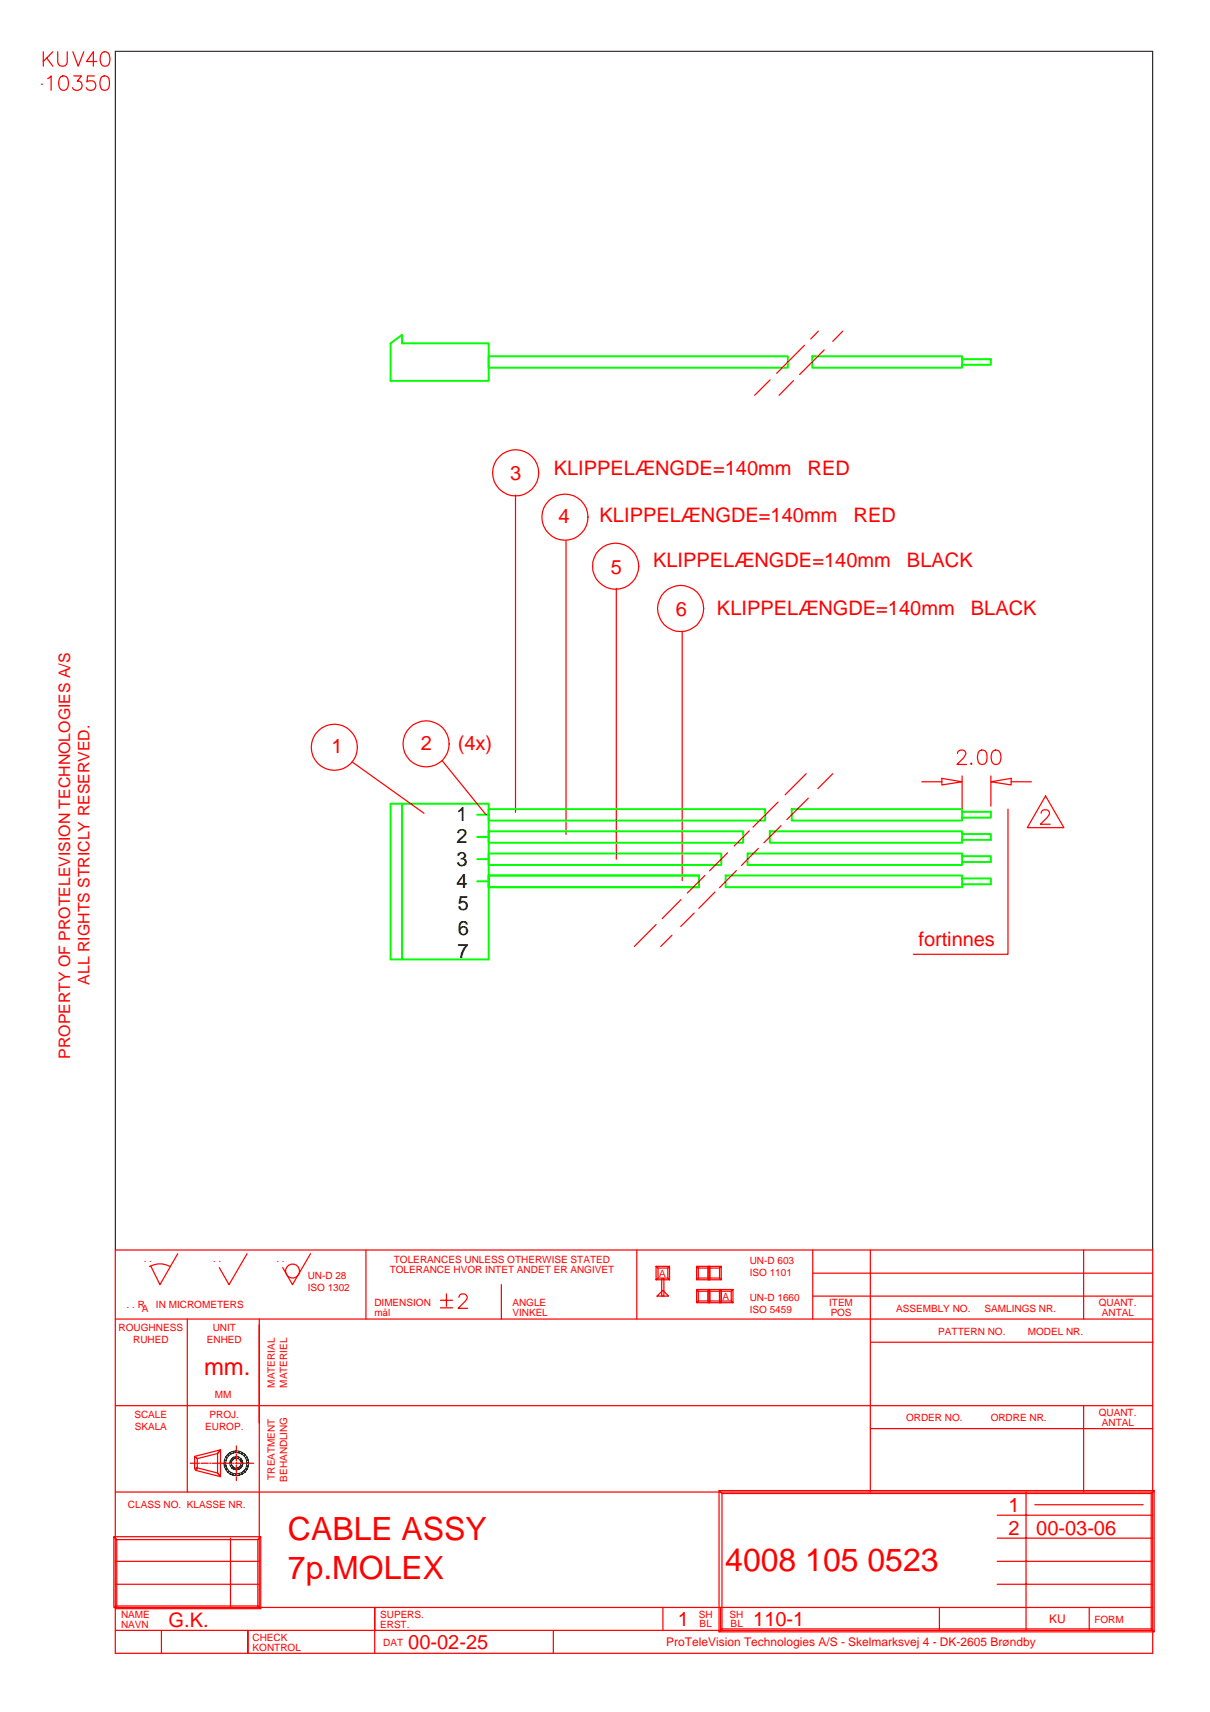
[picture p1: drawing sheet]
<svg xmlns="http://www.w3.org/2000/svg" width="210mm" height="297mm" viewBox="0 0 210 297" stroke-linecap="round" stroke-linejoin="round" font-family="sans-serif">
<g fill="none" stroke="#0f0" stroke-width=".34">
<path d="M67.8 59.6l1.9-1.5v1.5h15.1v6.5h-17zM84.8 61.8h51.9v2h-51.9zM140.9 61.8h26v2h-26zM166.9 62.3h5v1h-5M67.8 139.5h17v27h-17zM69.7 139.5v27M82.8 152.9h2M82.8 149.1h2M82.8 145.2h2M82.8 141.4h2M84.8 140.4h47.9v2h-47.9zM84.8 144.2h44.1v2h-44.1z"/>
<path d="M84.8 148.1h40.3v2h-40.3zM84.8 151.9h36.5v2h-36.5zM125.9 151.9h41v2h-41zM129.7 148.1h37.2v2h-37.2zM133.5 144.2h33.4v2h-33.4zM137.4 140.4h29.5v2h-29.5zM166.9 140.9h5v1h-5M166.9 144.7h5v1h-5M166.9 148.6h5v1h-5M166.9 152.4h5v1h-5"/>
</g>
<g fill="none" stroke="#f00" stroke-width=".21">
<path d="M7.2 14.6h.1M7.5 9v2.5M8.1 10.1l1.1 1.4M8.3 13.6l.6-.4v2.5M9.2 9l-1.7 1.7M10 9v1.8a.84 .84 0 0 0 .8 .7 .84 .84 0 0 0 .9-.7v-1.8M10.6 13.3a.8 .8 0 0 1 1.1 .3 1.94 1.94 0 0 1-.2 1.9 .8 .8 0 0 1-1.2-.3 1.94 1.94 0 0 1 .3-1.9zM12.6 9l1 2.5 .9-2.5M12.8 13.2h1.3l-.7 .9a.81 .81 0 0 1 .9 .9 .81 .81 0 0 1-1.1 .7l-.4-.2-.2-.3M16.4 13.2h-1.2l-.1 1a.88 .88 0 0 1 1.3 0 .88 .88 0 0 1-.2 1.3 .88 .88 0 0 1-1.2-.3M16.8 10.7h-1.8l1.2-1.7v2.5M17.7 13.3a.85 .85 0 0 1 1.2 .3 2.28 2.28 0 0 1-.3 1.9 .8 .8 0 0 1-1.1-.3 2.08 2.08 0 0 1 .2-1.9z"/>
<path d="M17.8 9.1a.78 .78 0 0 1 1.1 .4 1.97 1.97 0 0 1-.2 1.9 .86 .86 0 0 1-1.2-.4 1.97 1.97 0 0 1 .3-1.9zM139.6 59.9l-4.9 4.9M142 57.5l-1.3 1.3M146.2 57.5l-1.7 1.7M133.6 65.9l-2.7 2.7M137.6 66l-2.5 2.6M143 60.7l-4.3 4.3M89.4 85.9v55M98.2 93.8v51M106.9 102.1v47M118.3 109.6v43.2M61.1 132.2l12.5 8.9"/>
<path d="M76.7 132l7.6 9.4M135 139.2l-4.4 4.3M139.8 134.2l-3.6 3.7M140.2 138.5l-3.7 3.7M144.5 134.2l-2.6 2.6M159.9 135.6h3.5M163.4 135.1l3.5 .5-3.5 .6zM166.1 130.7a.58 .58 0 0 1 .5-.6h.5a.58 .58 0 0 1 .3 1l-.2 .4-1.2 1.1h1.7M166.9 134.6v5.8M168.5 132.4l-.1 .1 .1 .1 .1-.1M169.9 130.3a.85 .85 0 0 1 1.2 .3 2.28 2.28 0 0 1-.2 1.9 .8 .8 0 0 1-1.2-.3 2.08 2.08 0 0 1 .2-1.9zM171.9 135.6l3.5-.5v1.1z"/>
<path d="M171.9 134.6v5.3M172.3 130.3a.8 .8 0 0 1 1.2 .3 1.94 1.94 0 0 1-.3 1.9 .8 .8 0 0 1-1.1-.3 1.94 1.94 0 0 1 .2-1.9zM175.4 135.6h3.5M181.4 138.1l3.2 5.5h-6.4zM118.1 156.1l-3.2 3.3M120.4 158.4l-2.3 2.3M122.3 151.9l-3.1 3M124 154.8l-2.8 2.8M126.2 148l-3.1 3.1M127.7 151.1l-2.9 2.9M130 144.2l-2.6 2.6M131.6 147.2l-3 3"/>
<path d="M135.5 143.3l-3 2.9M174.9 140.4v25.2h-16.5M180.6 141.1a.59 .59 0 0 1 .5-.6h.5a.58 .58 0 0 1 .3 .9l-1.4 1.6h1.7M113.8 160.4l-3.8 3.8M116.6 162.3l-2 1.9M20 216.9h180v70h-180zM25.9 219.8a3.7 3.7 0 0 1 3.7 0M30.8 217.5l-3.1 5.4-1.6-3.3M42.9 217.5l-3.2 5.4-1.7-3M53.9 217.5l-3.2 5.4-1.7-3M63.5 216.9v12M110.5 216.9v12"/>
<path d="M113.8 219.7l.4 .3v1.7l-.4 .3zM113.8 219.7h2.3l-.3 .3h-1.6zM116.1 219.7v2.3l-.3-.3v-1.7zM120.8 219.7h2.3l-.3 .3h-1.7zM120.8 219.7l.3 .3v1.7l-.3 .3zM122.8 219.7h2.3l-.3 .3h-1.7zM122.8 219.7l.3 .3v1.7l-.3 .3zM141 216.9v12M151 216.9v42M188 216.9v12M20 228.9h180M32.5 228.9v30"/>
<path d="M45 228.9v50M51.5 221.5a1.21 1.21 0 0 0-.3-2.1 1.21 1.21 0 0 0-1.7 1.2 1.21 1.21 0 0 0 1.8 1M76.4 225.6h2.1M76.4 226.9h2.1M77.4 224.5v2.2M79.6 225.1l.2-.5a.8 .8 0 0 1 1.1 .2l.1 .2-.1 .5-1.4 1.5h1.6M87 222.9v6M113.8 222l.4-.3h1.6l.3 .3zM114.8 221.9h.4v3h-.4zM115 223.9l1 1h-2zM120.8 223.7h2.3l-.3 .3h-1.7zM120.8 223.7l.3 .3v1.7l-.3 .3z"/>
<path d="M120.8 226l.3-.3h1.7l.3 .3zM120.8 222l.3-.3h1.7l.3 .3zM122.8 223.7h2.3l-.3 .3h-1.7zM122.8 223.7l.3 .3v1.7l-.3 .3zM122.8 220l.3-.3v2.3l-.3-.3zM123.1 221.7h1.7l.3 .3h-2.3zM123.1 225.7h1.7l.3 .3h-2.3zM123.1 223.7v2.3l-.3-.3v-1.7zM124.8 220l.3-.3v2.3l-.3-.3zM124.8 223.7l.3 .3v1.7l-.3 .3zM124.8 223.7h2.3l-.2 .3h-1.8zM125.1 223.7v2.3l-.3-.3v-1.7z"/>
<path d="M125.1 225.7h1.8l.2 .3h-2.3zM127.1 223.7v2.3l-.2-.3v-1.7zM141 224.9h59M141 220.9h59M151.1 232.9h48.9M20 258.9h180M20 243.9h180M33 253.9h1.1M33.8 252.7l4.4-1.1-.5 .6-3.5 .9zM33.8 252.7l.4 .4v1.8h-.4zM34.1 254.6l3.6 1 .5 .6-4.3-1.1zM34.4 253.9h.2"/>
<path d="M34.9 253.9h1.2M36.4 253.9h.2M36.9 253.9h1.2M38.2 251.6v4.6l-.5-.6v-3.4zM38.4 253.9h.2M38.9 253.9h1.2M40.4 253.9h.2M40.9 253.9h1.2M41 250.9v.6M41 251.8v.2M41 252.3v1.2M41 253.8v.2"/>
<path d="M41 254.3v1.2M41 255.7v.3M41 256.3v.6M42.4 253.9h.2M42.9 253.9h1.1M124.7 258.6h75.5l-.5 .5h-74.5zM124.7 258.6l.5 .5v23.5l-.5 .5zM151 247.9h49M178 258.9v24M188 243.9v15M199.7 259.1l.5-.5v24.5l-.5-.5zM19.7 266.6h25.5l-.5 .5h-24.4z"/>
<path d="M19.7 266.6l.6 .5v11.8h-.6zM20 278.6h24.7l.5 .5h-25.2zM20 278.9h180M20 270.9h25M20 274.9h25M40 266.9v12M45.2 266.6v12.5l-.5-.5v-11.5zM115 278.9v4M125 278.9v4M163 278.9v4M173 270.9h27M173 274.9h27"/>
<path d="M173 262.9h27M173 266.9h27M179.5 261.1h18.8M189 278.9v4M20 282.9h180M28 282.9v4M43 282.9v4v-4M65 282.9v-4v8M96 282.9v4M124.7 283.1l.5-.5h74.5l.5 .5z"/>
<circle cx="89.5" cy="82" r="4"/>
<circle cx="98" cy="89.7" r="4"/>
<circle cx="106.8" cy="98.2" r="4"/>
<circle cx="118.1" cy="105.6" r="4"/>
<circle cx="58" cy="129.7" r="4"/>
<circle cx="73.9" cy="129.1" r="4"/>
</g>
<g fill="none" stroke="#000" stroke-width=".17">
<path d="M20 216.9v-208h180v208M38.8 253.9h.3l.1 .4-.3 .1zM38.9 253.3l.3 .1-.1 .5h-.3zM38.9 254.4l.3-.1 .2 .5-.3 .1zM39.1 252.8l.3 .1-.2 .5-.3-.1zM39.1 254.9l.3-.1 .3 .4-.2 .2zM39.5 252.4l.4-.4 .2 .3-.4 .3zM39.5 252.4l.2 .2-.3 .3-.3-.1zM39.7 255.2l.4 .3-.2 .2-.4-.3zM39.9 253.9h.3v.3l-.3 .1zM39.9 252l.5-.2 .1 .3-.4 .2zM39.9 253.5h.3v.4h-.3z"/>
<path d="M39.9 254.3l.3-.1 .2 .3-.2 .2zM40.1 255.5l.4 .2-.1 .3-.5-.3zM40.2 253.1l.3-.3 .2 .3-.3 .2zM40.2 253.1l.2 .2-.2 .2h-.3zM40.4 254.5l.3 .2-.2 .2-.3-.2zM40.4 251.8l.6-.1v.3l-.5 .1zM40.5 255.7h.5v.3h-.6zM40.5 252.8l.5-.1v.3l-.3 .1zM40.7 254.7h.3v.3l-.5-.1zM41 251.7l.6 .1-.1 .3-.5-.1zM41 255.7h.5l.1 .3h-.6zM41 252.7l.4 .1-.1 .3-.3-.1z"/>
<path d="M41 254.7h.3l.1 .2-.4 .1zM41.3 254.7l.3-.2 .2 .2-.4 .2zM41.4 252.8l.4 .3-.2 .2-.3-.2zM41.5 255.7l.4-.2 .2 .2-.5 .3zM41.6 251.8l.5 .2-.2 .3-.4-.2zM41.8 253.5h.3v.4h-.3zM41.8 254.2l.3 .1-.3 .4-.2-.2zM41.8 253.1l.3 .4h-.3l-.2-.2zM41.8 253.9h.3v.4l-.3-.1zM41.9 255.5l.4-.3 .2 .2-.4 .3zM42.1 252l.4 .4-.2 .2-.4-.3zM42.5 252.4l.4 .4-.3 .1-.3-.3z"/>
<path d="M42.6 252.9l.3-.1 .2 .5-.3 .1zM42.6 254.8l.3 .1-.4 .5-.2-.2zM42.8 253.4l.3-.1 .1 .6h-.4zM42.8 254.3l.3 .1-.2 .5-.3-.1zM42.8 253.9h.4l-.1 .5-.3-.1z"/>
</g>
<g font-size="5.5" fill="#f00">
<text x="50" y="267.2">CABLE ASSY</text>
<text x="50" y="273.9">7p.MOLEX</text>
<text x="125.8" y="272.5">4008 105 0523</text>
</g>
<text font-size="4.1" fill="#f00" x="35.4" y="238.5">mm.</text>
<g font-size="3.5" fill="#f00">
<text x="88.5" y="83.3">3</text>
<text x="96.1" y="82.4">KLIPPELÆNGDE=140mm</text>
<text x="140.1" y="82.4">RED</text>
<text x="96.9" y="90.7">4</text>
<text x="104" y="90.6">KLIPPELÆNGDE=140mm</text>
<text x="148.1" y="90.6">RED</text>
<text x="106" y="99.6">5</text>
<text x="113.3" y="98.5">KLIPPELÆNGDE=140mm</text>
<text x="157.3" y="98.5">BLACK</text>
<text x="117.2" y="106.8">6</text>
<text x="124.4" y="106.7">KLIPPELÆNGDE=140mm</text>
<text x="168.4" y="106.7">BLACK</text>
<text x="57.5" y="130.7">1</text>
<text x="73" y="130.2">2</text>
<text x="79.4" y="130.2">(4x)</text>
<text x="159.3" y="164.1">fortinnes</text>
<text x="174.9" y="262.3">1</text>
<text x="174.9" y="266.4">2</text>
<text x="179.8" y="266.4">00-03-06</text>
<text x="29.3" y="282.3">G.K.</text>
<text x="70.8" y="286.1">00-02-25</text>
<text x="117.6" y="282.1">1</text>
<text x="130.7" y="282.1">110-1</text>
</g>
<g font-size="3.5">
<text x="79.2" y="142.5">1</text>
<text x="79.2" y="146.3">2</text>
<text x="79.2" y="150.3">3</text>
<text x="79.2" y="154.1">4</text>
<text x="79.4" y="158">5</text>
<text x="79.4" y="166.1">7</text>
<text x="79.4" y="162.2">6</text>
</g>
<g font-size="2.8" fill="#f00">
<text x="15.5" y="170.8" transform="rotate(-90 15.5 170.8)">ALL RIGHTS STRICLY RESERVED.</text>
<text x="12.2" y="183.7" transform="rotate(-90 12.2 183.7)">PROPERTY OF PROTELEVISION TECHNOLOGIES A/S</text>
</g>
<g font-size="2.1" fill="#f00">
<text x="182" y="281.7">KU</text>
<text x="115.6" y="285.7">ProTeleVision Technologies A/S - Skelmarksvej 4 - DK-2605 Brøndby</text>
</g>
<g font-size="1.7" fill="#f00">
<text x="24.9" y="218.9">. .</text>
<text x="37" y="218.9">. .</text>
<text x="48" y="218.9">. .</text>
<text x="53.4" y="221.9">UN-D 28</text>
<text x="67.6" y="220.9">TOLERANCE HVOR INTET ANDET ER ANGIVET</text>
<text x="68.3" y="219.2">TOLERANCES UNLESS OTHERWISE STATED</text>
<text x="114.3" y="221.6">A</text>
<text x="130" y="219.4">UN-D 603</text>
<text x="130" y="221.5">ISO 1101</text>
<text x="22" y="226.9">. . R</text>
<text x="24.6" y="227.7">A</text>
<text x="27.1" y="226.9">IN MICROMETERS</text>
<text x="53.4" y="224.1">ISO 1302</text>
<text x="64.9" y="226.6">DIMENSION</text>
<text x="88.9" y="226.7">ANGLE</text>
<text x="125.3" y="225.5">A</text>
<text x="130" y="225.7">UN-D 1660</text>
<text x="130" y="227.9">ISO 5459</text>
<text x="143.8" y="226.7">ITEM</text>
<text x="155.4" y="227.6">ASSEMBLY NO.</text>
<text x="170.8" y="227.6">SAMLINGS NR.</text>
<text x="190.6" y="226.6">QUANT.</text>
<text x="20.6" y="230.9">ROUGHNESS</text>
<text x="23.1" y="233.1">RUHED</text>
<text x="35.9" y="233.1">ENHED</text>
<text x="36.9" y="230.9">UNIT</text>
<text x="64.9" y="228.4">mål</text>
<text x="88.9" y="228.4">VINKEL</text>
<text x="144.1" y="228.4">POS</text>
<text x="162.8" y="231.5">PATTERN NO.</text>
<text x="178.3" y="231.5">MODEL NR.</text>
<text x="191.1" y="228.4">ANTAL</text>
<text x="23.3" y="245.9">SCALE</text>
<text x="36.4" y="245.9">PROJ.</text>
<text x="37.3" y="242.6">MM</text>
<text x="47.7" y="240.8" transform="rotate(-90 47.7 240.8)">MATERIAL</text>
<text x="49.8" y="240.8" transform="rotate(-90 49.8 240.8)">MATERIEL</text>
<text x="190.6" y="245.6">QUANT.</text>
<text x="23.4" y="248.1">SKALA</text>
<text x="35.6" y="248.1">EUROP.</text>
<text x="157.2" y="246.5">ORDER NO.</text>
<text x="171.9" y="246.5">ORDRE NR.</text>
<text x="191.1" y="247.4">ANTAL</text>
<text x="47.7" y="256.7" transform="rotate(-90 47.7 256.7)">TREATMENT</text>
<text x="49.8" y="257.1" transform="rotate(-90 49.8 257.1)">BEHANDLING</text>
<text x="22.2" y="261.6">CLASS NO. KLASSE NR.</text>
<text x="21" y="280.7">NAME</text>
<text x="66" y="280.7">SUPERS.</text>
<text x="121.2" y="280.7">SH</text>
<text x="126.6" y="280.7">SH</text>
<text x="189.9" y="281.5">FORM</text>
<text x="21" y="282.5">NAVN</text>
<text x="43.8" y="284.7">CHECK</text>
<text x="43.8" y="286.5">KONTROL</text>
<text x="66" y="282.5">ERST.</text>
<text x="66.5" y="285.6">DAT</text>
<text x="121.4" y="282.3">BL</text>
<text x="126.7" y="282.3">BL</text>
</g>
</svg>
